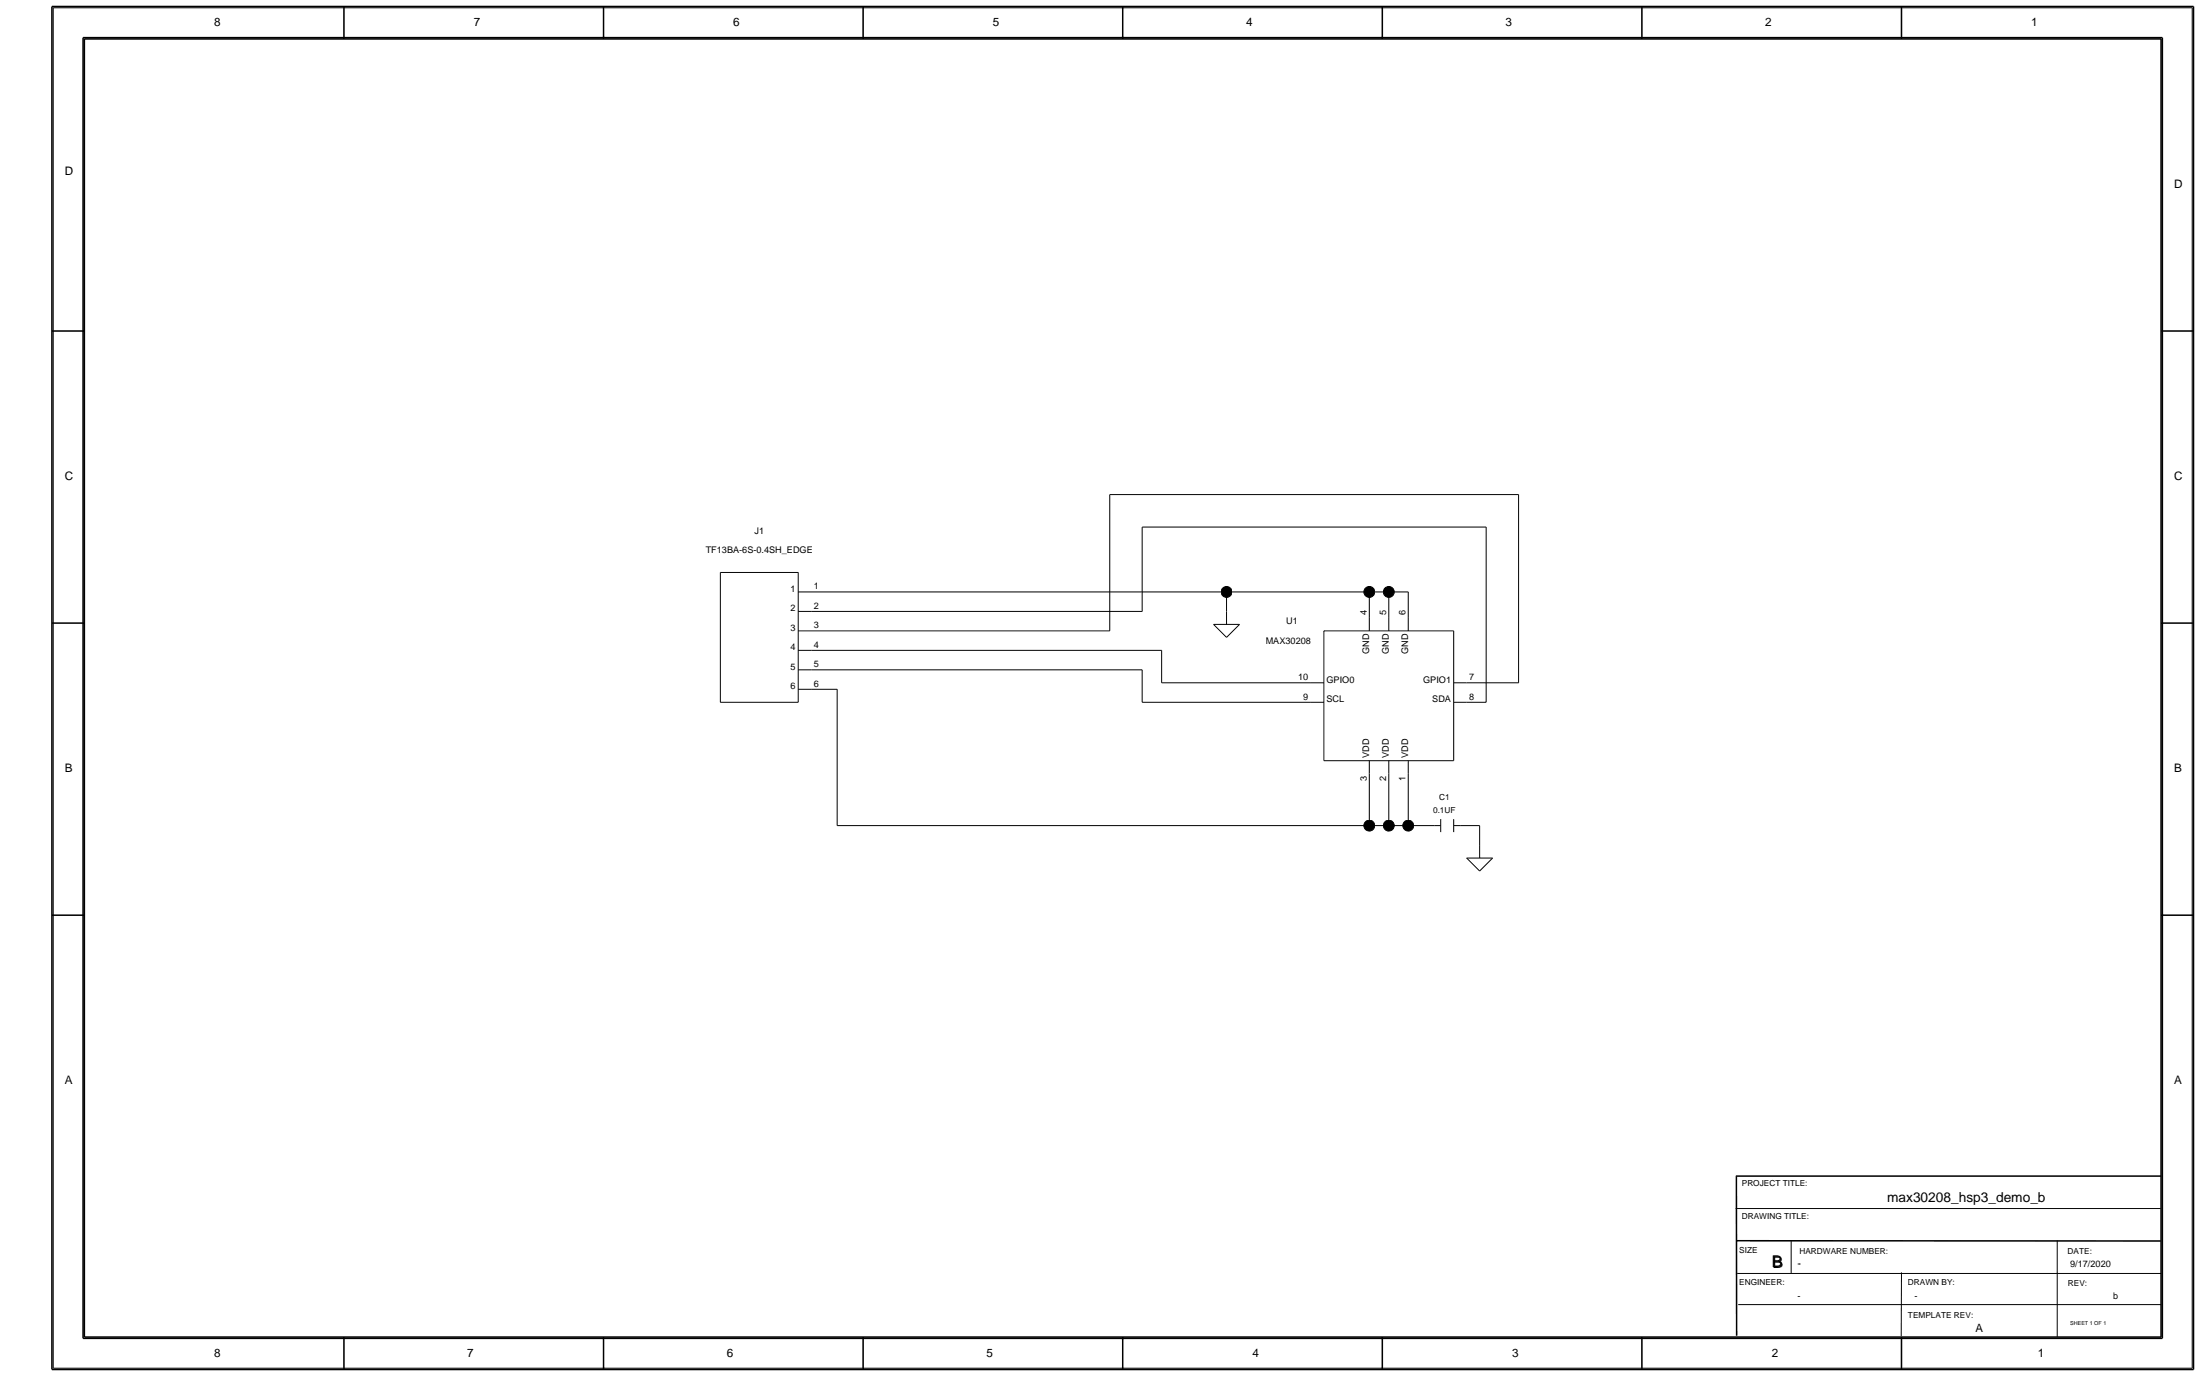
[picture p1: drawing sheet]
<svg xmlns="http://www.w3.org/2000/svg" width="431mm" height="269mm" viewBox="0 0 431 269" stroke-linecap="round" stroke-linejoin="round" font-family="sans-serif">
<g fill="none" stroke="#000" stroke-width=".2">
<path d="M10.4 1.5v266.2zM10.4 1.5h418.6zM429 1.5v266.2zM217.2 96.8v26.6zM217.2 96.8h80zM297.2 96.8v36.8zM141 112h15.2zM141 112v25.4zM156.2 119.6h2.5zM156.2 115.8h2.5zM156.2 112v25.4zM158.7 119.6h64.8z"/>
<path d="M158.7 115.8h81.3zM223.5 103.1v16.5zM223.5 103.1h67.3zM240 115.8h28zM240 115.8v3.8zM240 119.6v2.6zM268 115.8h3.8zM268 115.8v5.1zM271.8 115.8h3.8zM271.8 115.8v5.1zM275.6 115.8v5.1zM290.8 103.1v34.3z"/>
<path d="M141 137.4h15.2zM156.2 134.9h2.5zM156.2 131.1h2.5zM156.2 127.3h2.5zM156.2 123.4h2.5zM158.7 123.4h58.5zM158.7 131.1h64.8zM158.7 127.3h68.6zM158.7 134.9h5.1zM163.8 134.9v26.6zM223.5 131.1v6.3zM223.5 137.4h33z"/>
<path d="M227.3 127.3v6.3zM227.3 133.6h29.2zM237.5 122.2l2.5 2.5zM237.5 122.2h5.1zM242.6 122.2l-2.6 2.5zM256.5 133.6h2.6zM256.5 137.4h2.6zM259.1 123.4v25.4zM259.1 123.4h25.4zM268 120.9v2.5zM271.8 120.9v2.5zM275.6 120.9v2.5z"/>
<path d="M284.5 137.4h2.5zM284.5 133.6h2.5zM284.5 123.4v25.4zM287 133.6h10.2zM287 137.4h3.8zM259.1 148.8h25.4zM268 151.4v10.1zM268 148.8v2.6zM271.8 151.4v10.1zM271.8 148.8v2.6zM275.6 151.4v10.1zM275.6 148.8v2.6z"/>
<path d="M163.8 161.5h104.2zM268 161.5h3.8zM271.8 161.5h3.8zM275.6 161.5h5.1zM280.7 161.5h1.2zM281.9 160.3v2.5zM284.5 161.5h1.3zM284.5 160.3v2.5zM285.8 161.5h3.8zM287 167.9l2.6 2.5zM287 167.9h5.1zM289.6 161.5v3.9z"/>
<path d="M289.6 165.4v2.5zM292.1 167.9l-2.5 2.5zM339.6 236.5h83.3zM340 249.2h83zM340.2 255.3h82.7zM350.5 242.7v6.4zM372.1 249v12.5zM402.6 242.7v18.9zM10.4 267.7h418.6z"/>
</g>
<g fill="#000" stroke="#000" stroke-width=".2">
<circle cx="240" cy="115.8" r="1.07"/>
<circle cx="268" cy="115.8" r="1.07"/>
<circle cx="271.8" cy="115.8" r="1.07"/>
<circle cx="268" cy="161.5" r="1.07"/>
<circle cx="271.8" cy="161.5" r="1.07"/>
<circle cx="275.6" cy="161.5" r="1.07"/>
</g>
<g fill="none" stroke="#000" stroke-width=".3">
<path d="M10.2 1.3v266.7zM10.2 1.3h419.1zM16.3 7.4v254.5zM16.3 7.4h406.9zM16.5 7.6v254zM16.5 7.6h406.4zM67.3 1.3v6.3zM118.1 1.3v6.3zM168.9 1.3v6.3zM219.7 1.3v6.3zM270.5 1.3v6.3zM321.3 1.3v6.3z"/>
<path d="M372.1 1.3v6.3zM422.9 7.6v254zM423.2 7.4v254.5zM429.3 1.3v266.7zM10.2 64.8h6.3zM422.9 64.8h6.4zM10.2 121.9h6.3zM422.9 121.9h6.4zM10.2 179.1h6.3zM422.9 179.1h6.4zM339.7 230.1h83.2zM339.8 230.2l.1 31.2z"/>
<path d="M339.9 242.8h83zM10.2 268h419.1zM16.3 261.9h406.9zM16.5 261.6h406.4zM67.3 261.6v6.4zM118.1 261.6v6.4zM168.9 261.6v6.4zM219.7 261.6v6.4zM270.5 261.6v6.4zM321.3 261.6v6.4zM372.1 261.6v6.4z"/>
</g>
<text font-size="3.2" x="346.9" y="248.1">B</text>
<text font-size="2.7" x="369.3" y="235.2">max30208_hsp3_demo_b</text>
<g font-size="2.3">
<text x="41.9" y="5.1">8</text>
<text x="92.7" y="5.1">7</text>
<text x="143.5" y="5.1">6</text>
<text x="194.3" y="5.1">5</text>
<text x="243.8" y="5.1">4</text>
<text x="294.6" y="5.1">3</text>
<text x="345.4" y="5.1">2</text>
<text x="397.5" y="5.1">1</text>
<text x="12.7" y="34.3">D</text>
<text x="425.4" y="36.8">D</text>
<text x="12.7" y="94">C</text>
<text x="425.4" y="94">C</text>
<text x="12.7" y="151.1">B</text>
<text x="425.4" y="151.1">B</text>
<text x="12.7" y="212.1">A</text>
<text x="425.4" y="212.1">A</text>
<text x="41.9" y="265.4">8</text>
<text x="91.4" y="265.4">7</text>
<text x="142.2" y="265.4">6</text>
<text x="193" y="265.4">5</text>
<text x="245.1" y="265.4">4</text>
<text x="295.9" y="265.4">3</text>
<text x="346.7" y="265.4">2</text>
<text x="398.8" y="265.4">1</text>
</g>
<text font-size="2.2" x="386.6" y="260.6">A</text>
<text font-size="2.1" x="351.8" y="247.9">-</text>
<g font-size="1.8">
<text x="147.6" y="104.4">J1</text>
<text x="138.1" y="108.2">TF13BA-6S-0.4SH_EDGE</text>
<text x="154.7" y="119.6">2</text>
<text x="154.7" y="115.8">1</text>
<text x="159.3" y="119.1">2</text>
<text x="159.3" y="115.3">1</text>
<text x="154.7" y="123.4">3</text>
<text x="159.3" y="122.9">3</text>
<text x="247.7" y="126">MAX30208</text>
<text x="251.7" y="122.2">U1</text>
<text x="267.5" y="120.4" transform="rotate(-90 267.5 120.4)">4</text>
<text x="271.3" y="120.4" transform="rotate(-90 271.3 120.4)">5</text>
<text x="275.1" y="120.4" transform="rotate(-90 275.1 120.4)">6</text>
<text x="154.7" y="131.1">5</text>
<text x="154.7" y="127.3">4</text>
<text x="159.3" y="130.6">5</text>
<text x="159.3" y="126.7">4</text>
<text x="268" y="127.9" transform="rotate(-90 268 127.9)">GND</text>
<text x="271.8" y="127.9" transform="rotate(-90 271.8 127.9)">GND</text>
<text x="275.6" y="127.9" transform="rotate(-90 275.6 127.9)">GND</text>
<text x="154.7" y="134.9">6</text>
<text x="159.3" y="134.4">6</text>
<text x="254" y="133.1">10</text>
<text x="255" y="136.9">9</text>
<text x="259.6" y="133.6">GPIO0</text>
<text x="259.6" y="137.4">SCL</text>
<text x="278.5" y="133.6">GPIO1</text>
<text x="280.3" y="137.4">SDA</text>
<text x="287.5" y="136.9">8</text>
<text x="287.5" y="133.1">7</text>
<text x="268" y="148.3" transform="rotate(-90 268 148.3)">VDD</text>
<text x="271.8" y="148.3" transform="rotate(-90 271.8 148.3)">VDD</text>
<text x="275.6" y="148.3" transform="rotate(-90 275.6 148.3)">VDD</text>
<text x="267.5" y="152.9" transform="rotate(-90 267.5 152.9)">3</text>
<text x="271.3" y="152.9" transform="rotate(-90 271.3 152.9)">2</text>
<text x="275.1" y="152.9" transform="rotate(-90 275.1 152.9)">1</text>
<text x="405.1" y="247.9">9/17/2020</text>
<text x="351.8" y="254.3">-</text>
<text x="374.6" y="254.3">-</text>
<text x="413.5" y="254.3">b</text>
</g>
<g font-size="1.6">
<text x="280.4" y="159">0.1UF</text>
<text x="281.6" y="156.5">C1</text>
<text x="340.9" y="232.2">PROJECT TITLE:</text>
<text x="340.9" y="238.5">DRAWING TITLE:</text>
<text x="340.4" y="245.1">SIZE</text>
<text x="352.1" y="245.5">HARDWARE NUMBER:</text>
<text x="404.6" y="245.3">DATE:</text>
<text x="340.4" y="251.5">ENGINEER:</text>
<text x="373.4" y="251.5">DRAWN BY:</text>
<text x="404.7" y="251.7">REV:</text>
<text x="373.4" y="257.8">TEMPLATE REV:</text>
</g>
<text font-size="1.1" x="405.1" y="259.3">SHEET 1 OF 1</text>
</svg>
